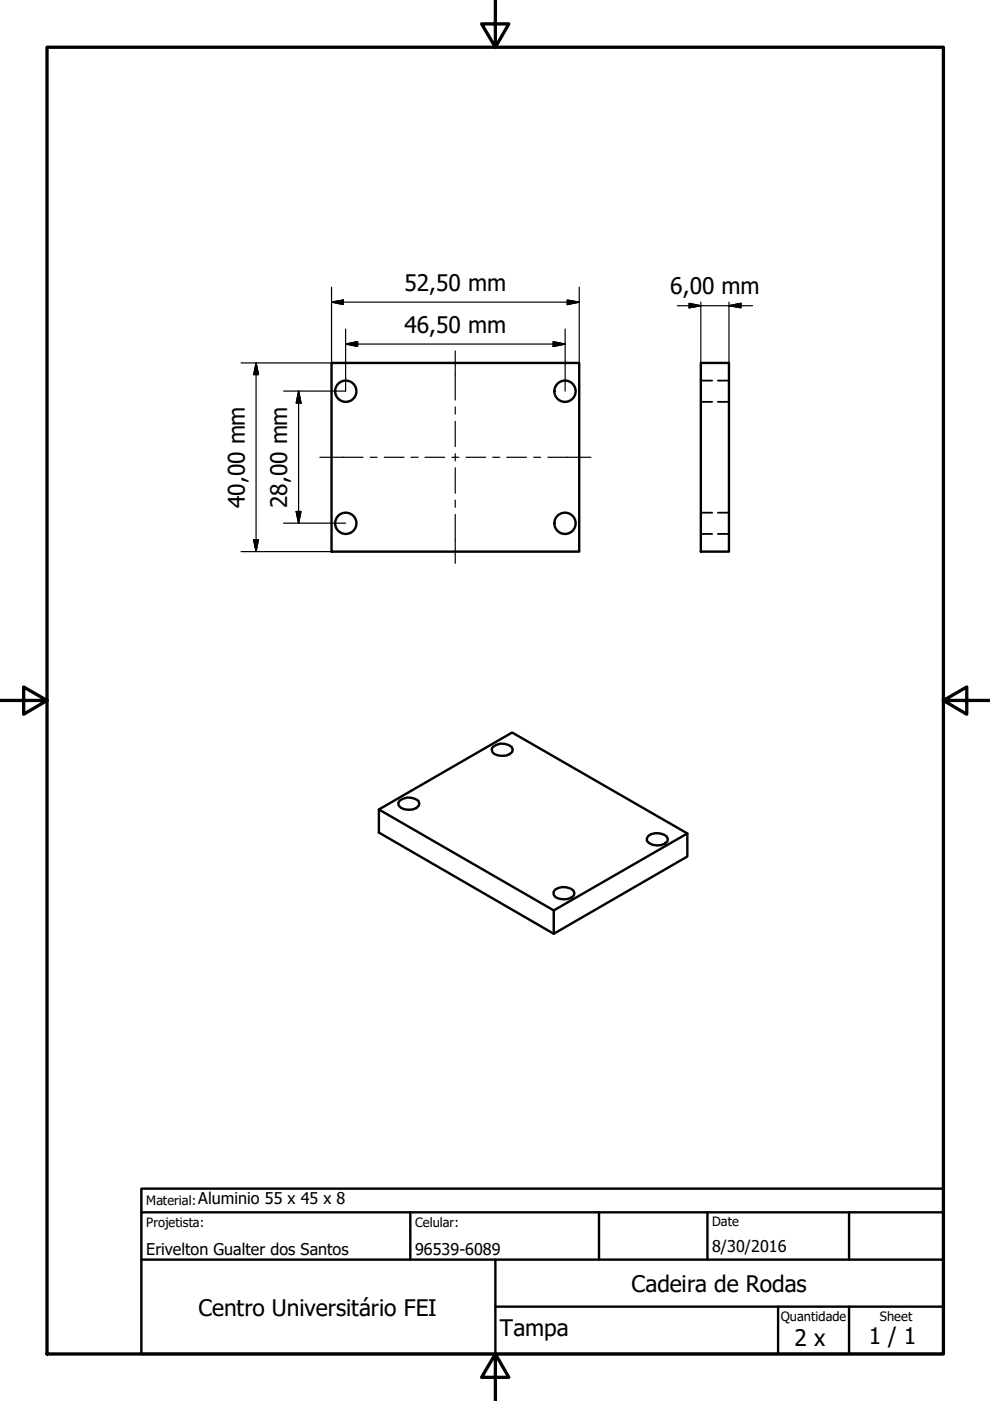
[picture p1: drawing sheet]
<svg xmlns="http://www.w3.org/2000/svg" width="210mm" height="297mm" viewBox="0 0 210 297" stroke-linecap="round" stroke-linejoin="round" font-family="sans-serif">
<!-- layer: Visible (ISO) -->
<g fill="none" stroke="#000" stroke-width=".51">
<path d="M70.3 76.9h52.5v40.1h-52.5zM148.6 76.9h6v40.1h-6zM104.6 158.3a3.1 3.1 0 0 1 3.9 .1l.2 .5a1.95 1.95 0 0 1-2.3 1.4l-.9-.2-.8-.3-.4-.5v-.6zM80.3 171.6l28.3-16.3 37.1 21.4M84.8 169.7a3.2 3.2 0 0 1 3.9 .1l.2 .6a1.95 1.95 0 0 1-2.3 1.3 1.71 1.71 0 0 1-2.1-1.5zM137.5 177.2a3.2 3.2 0 0 1 3.9 .1l.2 .6a1.95 1.95 0 0 1-2.3 1.3l-.9-.1-.8-.4-.4-.4v-.6zM117.4 193l28.3-16.3v4.9l-28.3 16.4zM117.4 193l-37.1-21.4v4.9l37.1 21.5M117.7 188.6a3.2 3.2 0 0 1 3.8 .2l.3 .5a1.95 1.95 0 0 1-2.4 1.4l-.8-.2-.8-.3-.4-.5-.1-.5z"/>
<circle cx="73.3" cy="82.9" r="2.25"/>
<circle cx="119.8" cy="82.9" r="2.25"/>
<circle cx="73.3" cy="111" r="2.25"/>
<circle cx="119.8" cy="111" r="2.25"/>
</g>
<!-- layer: Hidden (ISO) -->
<path d="M148.6 85.2h2.4M148.6 80.7h2.4M152.2 85.2h2.4M152.2 80.7h2.4M148.6 113.2h2.4M148.6 108.7h2.4M152.2 113.2h2.4M152.2 108.7h2.4" fill="none" stroke="#000" stroke-width=".38"/>
<!-- layer: Border (ISO) -->
<path d="M10 10h190v277.1h-190zM105 0v10l-2.9-4.9h5.8l-2.9 4.9M0 148.5h10l-5-2.8v5.7l5-2.9M200 148.5l5 2.9v-5.7l-5 2.8h10M105 287.1l2.9 4.9h-5.8l2.9-4.9v9.9" fill="none" stroke="#000" stroke-width=".7"/>
<!-- layer: Title (ISO) -->
<path d="M30 257v-5h170v5M30 257h170v30.1h-170zM87 257v10.1M127 257v10.1M150 257v10.1M180 257v10.1M30 267.1h170M105 277h95M105 267.1v20M165 277v10.1M180 277v10.1" fill="none" stroke="#000" stroke-width=".51"/>
<!-- layer: Dimension (ISO) -->
<g fill="none" stroke="#000" stroke-width=".25">
<path d="M54.3 76.9l.5 2.5h-1zM54.3 76.9v40.1M70.3 64.1l2.5-.5v1zM70.3 60.9v16h-19.2M70.3 64.1h52.5M73.3 72.9l2.5-.5v1.1zM73.3 72.9h46.5M73.3 69.8v13.1h-13.2M117.3 72.4l2.5 .5-2.5 .6zM119.8 69.8v13.1M120.3 63.6l2.5 .5-2.5 .5zM122.8 60.9v16"/>
<path d="M143.6 64.8h16M146.1 64.3l2.5 .5-2.5 .5zM148.6 64.1v12.8M154.6 64.8l2.5-.5v1zM154.6 64.1v12.8M63.3 82.9l.5 2.6h-1zM63.3 82.9v28M51.1 117h19.2M53.8 114.4h1l-.5 2.6zM60.1 110.9h13.2M62.8 108.4h1l-.5 2.5z"/>
</g>
<g fill="#000" stroke="#000" stroke-width=".25">
<path d="M54.3 76.9l.5 2.5zM54.3 76.9l.5 2.5h-1zM70.3 64.1l2.5-.5zM70.3 64.1l2.5-.5v1zM73.3 72.9l2.5-.5zM73.3 72.9l2.5-.5v1.1zM117.3 73.5l2.5-.6zM117.3 72.4l2.5 .5-2.5 .6zM120.3 64.6l2.5-.5zM120.3 63.6l2.5 .5-2.5 .5zM146.1 65.3l2.5-.5zM146.1 64.3l2.5 .5-2.5 .5z"/>
<path d="M154.6 64.8l2.5-.5zM154.6 64.8l2.5-.5v1zM63.3 82.9l.5 2.6zM63.3 82.9l.5 2.6h-1zM53.8 114.4l.5 2.6zM53.8 114.4h1l-.5 2.6zM62.8 108.4l.5 2.5zM62.8 108.4h1l-.5 2.5z"/>
</g>
<!-- layer: Centerline (ISO) -->
<g fill="none" stroke="#000" stroke-width=".25">
<path d="M96.5 74.4v10.4M67.8 97h9.2M78.5 97h1.4M81.5 97h4.2M87.1 97h1.5M90.1 97h4.2M95.8 97h1.5M96.5 86.3v1.5M96.5 89.3v5.4M96.5 96.2v1.5M96.5 99.2v5.4M98.8 97h4.2"/>
<path d="M104.5 97h1.5M107.4 97h4.2M113.2 97h1.4M116.1 97h9.2M96.5 106v1.6M96.5 109.1v10.3"/>
</g>
<g font-size="4.8">
<text x="85.8" y="61.7">52,50 mm</text>
<text x="142.1" y="62.4">6,00 mm</text>
<text x="85.8" y="70.5">46,50 mm</text>
<text x="51.9" y="107.7" transform="rotate(-90 51.9 107.7)">40,00 mm</text>
<text x="60.9" y="107.7" transform="rotate(-90 60.9 107.7)">28,00 mm</text>
<text x="133.9" y="273.9">Cadeira de Rodas</text>
<text x="42.1" y="279">Centro Universitário FEI</text>
<text x="106" y="283.3">Tampa</text>
<text x="168.5" y="285.4">2 x</text>
<text x="184.2" y="285">1 / 1</text>
</g>
<g font-size="3.4">
<text x="42" y="255.3">Aluminio 55 x 45 x 8</text>
<text x="31" y="266">Erivelton Gualter dos Santos</text>
<text x="88" y="266">96539-6089</text>
<text x="151" y="265.5">8/30/2016</text>
</g>
<g font-size="2.7">
<text x="31" y="255.4">Material:</text>
<text x="31" y="260.1">Projetista:</text>
<text x="88" y="260.1">Celular:</text>
<text x="151" y="260">Date</text>
<text x="165.5" y="280.1">Quantidade</text>
<text x="186.6" y="280.1">Sheet</text>
</g>
</svg>
